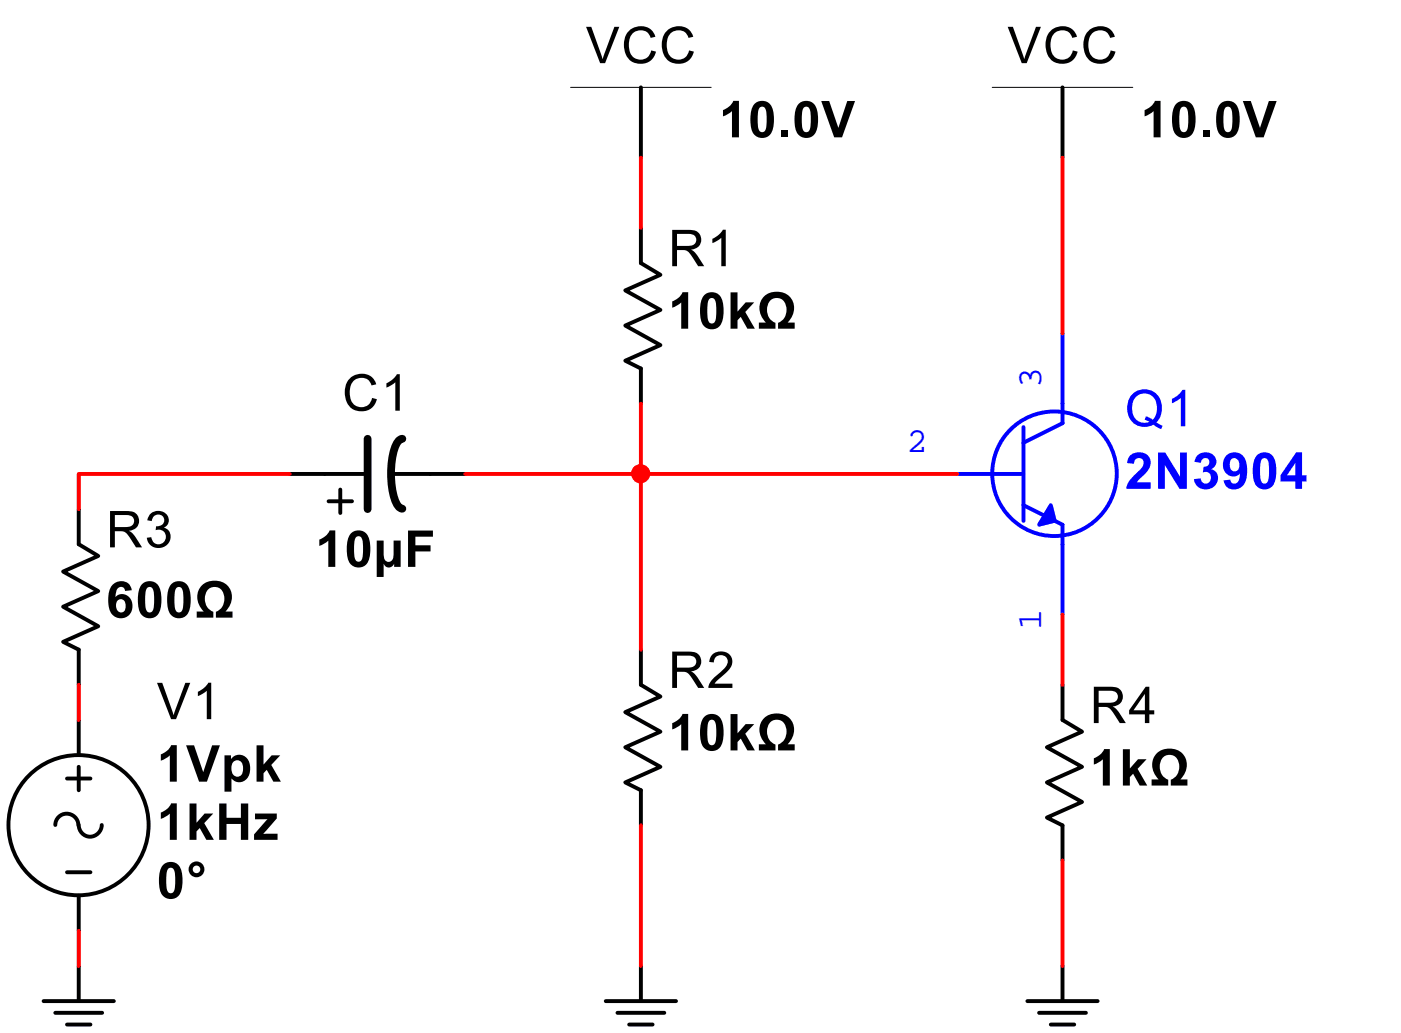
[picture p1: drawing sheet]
<svg xmlns="http://www.w3.org/2000/svg" width="76mm" height="56mm" viewBox="0 0 76 56" stroke-linecap="round" stroke-linejoin="round" font-family="sans-serif">
<g fill="none" stroke="#000" stroke-width=".21">
<path d="M34.7 12.4v1.9l1.1 .6-1.9 .8 1.9 1.1-1.9 .8 1.9 1.1-1.9 .9 .8 .4v1.9M34.7 4.7v3.8M57.6 4.7v3.8M4.3 27.6v1.9l1 .6-1.9 .9 1.9 1-1.9 .9 1.9 1-1.9 .9 .9 .4v1.9M4.3 39v1.9M15.7 25.7h4.2M17.8 27.2h1.3M18.5 26.5v1.3M21.2 25.7h4M34.7 35.2v1.9l1.1 .7-1.9 .8 1.9 1.1-1.9 .8 1.9 1.1-1.9 .8 .8 .4v1.9M57.6 37.1v1.9l1.1 .7-1.9 .8 1.9 1.1-1.9 .8 1.9 1.1-1.9 .8 .8 .4v1.9M2.4 54.3h3.8"/>
<path d="M3 54.9h2.5M3 44.7a.62 .62 0 0 1 .6-.6 .62 .62 0 0 1 .6 .6 .63 .63 0 0 0 .7 .7 .63 .63 0 0 0 .6-.7M3.6 55.5h1.3M3.6 42.2h1.3M3.6 47.3h1.3M4.3 41.6v1.2M4.3 48.6v1.9M4.3 52.4v1.9M32.8 54.3h3.9M33.5 54.9h2.5M34.1 55.5h1.3M34.7 52.4v1.9"/>
<path d="M55.7 54.3h3.8M56.3 54.9h2.6M57 55.5h1.2M57.6 52.4v1.9"/>
<circle cx="4.3" cy="44.7" r="3.8"/>
</g>
<path d="M19.9 23.8v3.8M21.8 23.8a1.36 1.36 0 0 0-.6 1.3 4 4 0 0 0 .4 2.4l.2 .1" fill="none" stroke="#000" stroke-width=".42"/>
<path d="M30.9 4.7h7.7M53.8 4.7h7.6" fill="none" stroke="#000" stroke-width=".05"/>
<g fill="none" stroke="#00f" stroke-width=".21">
<path d="M53.8 25.7h1.7M55.5 23.2v5M55.5 27.4l2.1 1v1.1M57.6 21.9v1l-2.1 1.1"/>
<circle cx="57.2" cy="25.7" r="3.4"/>
</g>
<path d="M57 27.4l.2 .8-.9 .2z" fill-rule="evenodd" fill="#00f" stroke="#00f" stroke-width=".21"/>
<path d="M57.6 18.1v3.8" fill="none" stroke="#00f" stroke-width=".21"/>
<path d="M51.9 25.7h1.9" fill="none" stroke="#00f" stroke-width=".21"/>
<path d="M57.6 29.5v3.8" fill="none" stroke="#00f" stroke-width=".21"/>
<path d="M34.7 8.5v3.9M57.6 8.5v9.6M4.3 37.1v1.9M15.7 25.7h-11.4v1.9M25.2 25.7h26.7M34.7 21.9v13.3M57.6 33.3v3.8M4.3 50.5v1.9M34.7 44.7v7.7M57.6 46.6v5.8" fill="none" stroke="#f00" stroke-width=".21"/>
<circle cx="34.7" cy="25.7" r=".42" fill="#f00" stroke="#f00" stroke-width=".21"/>
<g font-size="2.8">
<text x="31.8" y="3.4">VCC</text>
<text x="54.6" y="3.4">VCC</text>
<text x="39" y="7.4">10.0V</text>
<text x="61.8" y="7.4">10.0V</text>
<text x="36.2" y="14.4">R1</text>
<text x="36.2" y="17.8">10kΩ</text>
<text x="18.6" y="22.3">C1</text>
<text x="5.8" y="29.7">R3</text>
<text x="5.8" y="33.5">600Ω</text>
<text x="17.1" y="30.7">10µF</text>
<text x="8.5" y="39">V1</text>
<text x="36.2" y="37.3">R2</text>
<text x="36.2" y="40.7">10kΩ</text>
<text x="59.1" y="39.2">R4</text>
<text x="8.5" y="42.4">1Vpk</text>
<text x="8.5" y="45.5">1kHz</text>
<text x="59.1" y="42.6">1kΩ</text>
<text x="8.5" y="48.7">0°</text>
</g>
<g font-size="2.8" fill="#00f">
<text x="61" y="23.1">Q1</text>
<text x="61" y="26.5">2N3904</text>
</g>
<g font-size="1.9" fill="#00f">
<text x="56.4" y="21" transform="rotate(-90 56.4 21)">3</text>
<text x="49.1" y="24.5">2</text>
<text x="56.4" y="34.2" transform="rotate(-90 56.4 34.2)">1</text>
</g>
</svg>
